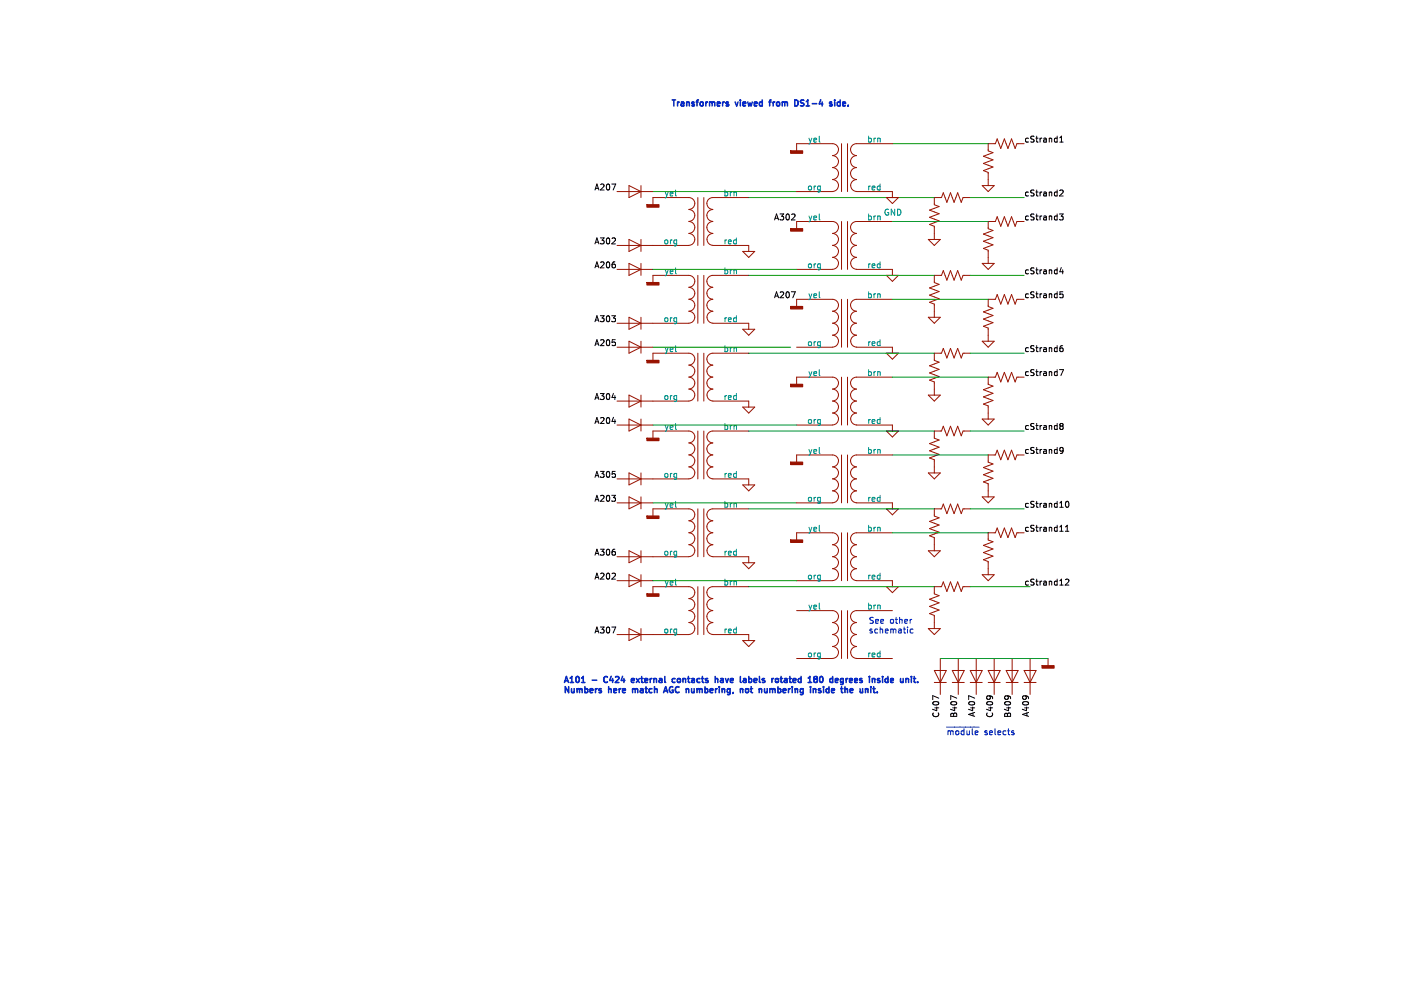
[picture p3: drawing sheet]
EESchema Schematic File Version 4
LIBS:schematic-cache
EELAYER 26 0
EELAYER END
$Descr A4 11693 8268
encoding utf-8
Sheet 3 9
Title ""
Date ""
Rev ""
Comp ""
Comment1 ""
Comment2 ""
Comment3 ""
Comment4 ""
$EndDescr
$Comp
L schematic-rescue:Transformer_cordwood-ken-library T?
U 1 1
P 7050 2050
F 0 "T?" H 7050 2475 50  0001 C CNN
F 1 "Transformer_cordwood" H 7050 2384 50  0001 C CNN
F 2 "" H 7050 2050 50  0001 C CNN
F 3 "" H 7050 2050 50  0001 C CNN
	1    7050 2050
	1    0    0    -1  
$EndComp
$Comp
L schematic-rescue:Transformer_cordwood-ken-library T?
U 1 1
P 7050 2700
F 0 "T?" H 7050 3125 50  0001 C CNN
F 1 "Transformer_cordwood" H 7050 3034 50  0001 C CNN
F 2 "" H 7050 2700 50  0001 C CNN
F 3 "" H 7050 2700 50  0001 C CNN
	1    7050 2700
	1    0    0    -1  
$EndComp
$Comp
L schematic-rescue:Transformer_cordwood-ken-library T?
U 1 1
P 7050 3350
F 0 "T?" H 7050 3775 50  0001 C CNN
F 1 "Transformer_cordwood" H 7050 3684 50  0001 C CNN
F 2 "" H 7050 3350 50  0001 C CNN
F 3 "" H 7050 3350 50  0001 C CNN
	1    7050 3350
	1    0    0    -1  
$EndComp
$Comp
L schematic-rescue:Transformer_cordwood-ken-library T?
U 1 1
P 7050 4650
F 0 "T?" H 7050 5075 50  0001 C CNN
F 1 "Transformer_cordwood" H 7050 4984 50  0001 C CNN
F 2 "" H 7050 4650 50  0001 C CNN
F 3 "" H 7050 4650 50  0001 C CNN
	1    7050 4650
	1    0    0    -1  
$EndComp
$Comp
L schematic-rescue:Transformer_cordwood-ken-library T?
U 1 1
P 7050 5300
F 0 "T?" H 7050 5725 50  0001 C CNN
F 1 "Transformer_cordwood" H 7050 5634 50  0001 C CNN
F 2 "" H 7050 5300 50  0001 C CNN
F 3 "" H 7050 5300 50  0001 C CNN
	1    7050 5300
	1    0    0    -1  
$EndComp
$Comp
L schematic-rescue:Transformer_cordwood-ken-library T?
U 1 1
P 5850 5100
F 0 "T?" H 5850 5525 50  0001 C CNN
F 1 "Transformer_cordwood" H 5850 5434 50  0001 C CNN
F 2 "" H 5850 5100 50  0001 C CNN
F 3 "" H 5850 5100 50  0001 C CNN
	1    5850 5100
	1    0    0    -1  
$EndComp
$Comp
L schematic-rescue:Transformer_cordwood-ken-library T?
U 1 1
P 5850 4450
F 0 "T?" H 5850 4875 50  0001 C CNN
F 1 "Transformer_cordwood" H 5850 4784 50  0001 C CNN
F 2 "" H 5850 4450 50  0001 C CNN
F 3 "" H 5850 4450 50  0001 C CNN
	1    5850 4450
	1    0    0    -1  
$EndComp
$Comp
L schematic-rescue:Transformer_cordwood-ken-library T?
U 1 1
P 5850 3800
F 0 "T?" H 5850 4225 50  0001 C CNN
F 1 "Transformer_cordwood" H 5850 4134 50  0001 C CNN
F 2 "" H 5850 3800 50  0001 C CNN
F 3 "" H 5850 3800 50  0001 C CNN
	1    5850 3800
	1    0    0    -1  
$EndComp
$Comp
L schematic-rescue:Transformer_cordwood-ken-library T?
U 1 1
P 5850 2500
F 0 "T?" H 5850 2925 50  0001 C CNN
F 1 "Transformer_cordwood" H 5850 2834 50  0001 C CNN
F 2 "" H 5850 2500 50  0001 C CNN
F 3 "" H 5850 2500 50  0001 C CNN
	1    5850 2500
	1    0    0    -1  
$EndComp
$Comp
L Device:D D?
U 1 1
P 8600 5650
F 0 "D?" V 8554 5729 50  0001 L CNN
F 1 "D" V 8645 5729 50  0001 L CNN
F 2 "" H 8600 5650 50  0001 C CNN
F 3 "~" H 8600 5650 50  0001 C CNN
	1    8600 5650
	0    1    -1   0   
$EndComp
$Comp
L Device:D D?
U 1 1
P 8450 5650
F 0 "D?" V 8404 5729 50  0001 L CNN
F 1 "D" V 8495 5729 50  0001 L CNN
F 2 "" H 8450 5650 50  0001 C CNN
F 3 "~" H 8450 5650 50  0001 C CNN
	1    8450 5650
	0    1    -1   0   
$EndComp
$Comp
L Device:D D?
U 1 1
P 8300 5650
F 0 "D?" V 8254 5729 50  0001 L CNN
F 1 "D" V 8345 5729 50  0001 L CNN
F 2 "" H 8300 5650 50  0001 C CNN
F 3 "~" H 8300 5650 50  0001 C CNN
	1    8300 5650
	0    1    -1   0   
$EndComp
$Comp
L Device:R_US R?
U 1 1
P 8250 1350
F 0 "R?" H 8318 1396 50  0001 L CNN
F 1 "R_US" H 8318 1305 50  0001 L CNN
F 2 "" V 8290 1340 50  0001 C CNN
F 3 "~" H 8250 1350 50  0001 C CNN
	1    8250 1350
	1    0    0    -1  
$EndComp
$Comp
L Device:R_US R?
U 1 1
P 8400 1200
F 0 "R?" V 8195 1200 50  0001 C CNN
F 1 "R_US" V 8286 1200 50  0001 C CNN
F 2 "" V 8440 1190 50  0001 C CNN
F 3 "~" H 8400 1200 50  0001 C CNN
	1    8400 1200
	0    1    1    0   
$EndComp
$Comp
L schematic-rescue:Transformer_cordwood-ken-library T?
U 1 1
P 5850 1850
F 0 "T?" H 5850 2275 50  0001 C CNN
F 1 "Transformer_cordwood" H 5850 2184 50  0001 C CNN
F 2 "" H 5850 1850 50  0001 C CNN
F 3 "" H 5850 1850 50  0001 C CNN
	1    5850 1850
	1    0    0    -1  
$EndComp
$Comp
L Device:R_US R?
U 1 1
P 7800 1800
F 0 "R?" H 7868 1846 50  0001 L CNN
F 1 "R_US" H 7868 1755 50  0001 L CNN
F 2 "" V 7840 1790 50  0001 C CNN
F 3 "~" H 7800 1800 50  0001 C CNN
	1    7800 1800
	1    0    0    -1  
$EndComp
$Comp
L Device:R_US R?
U 1 1
P 8250 2000
F 0 "R?" H 8318 2046 50  0001 L CNN
F 1 "R_US" H 8318 1955 50  0001 L CNN
F 2 "" V 8290 1990 50  0001 C CNN
F 3 "~" H 8250 2000 50  0001 C CNN
	1    8250 2000
	1    0    0    -1  
$EndComp
$Comp
L Device:R_US R?
U 1 1
P 8400 1850
F 0 "R?" V 8195 1850 50  0001 C CNN
F 1 "R_US" V 8286 1850 50  0001 C CNN
F 2 "" V 8440 1840 50  0001 C CNN
F 3 "~" H 8400 1850 50  0001 C CNN
	1    8400 1850
	0    1    1    0   
$EndComp
$Comp
L Device:R_US R?
U 1 1
P 7800 2450
F 0 "R?" H 7868 2496 50  0001 L CNN
F 1 "R_US" H 7868 2405 50  0001 L CNN
F 2 "" V 7840 2440 50  0001 C CNN
F 3 "~" H 7800 2450 50  0001 C CNN
	1    7800 2450
	1    0    0    -1  
$EndComp
$Comp
L Device:R_US R?
U 1 1
P 8250 2650
F 0 "R?" H 8318 2696 50  0001 L CNN
F 1 "R_US" H 8318 2605 50  0001 L CNN
F 2 "" V 8290 2640 50  0001 C CNN
F 3 "~" H 8250 2650 50  0001 C CNN
	1    8250 2650
	1    0    0    -1  
$EndComp
$Comp
L Device:R_US R?
U 1 1
P 8400 2500
F 0 "R?" V 8195 2500 50  0001 C CNN
F 1 "R_US" V 8286 2500 50  0001 C CNN
F 2 "" V 8440 2490 50  0001 C CNN
F 3 "~" H 8400 2500 50  0001 C CNN
	1    8400 2500
	0    1    1    0   
$EndComp
$Comp
L Device:R_US R?
U 1 1
P 7800 3100
F 0 "R?" H 7868 3146 50  0001 L CNN
F 1 "R_US" H 7868 3055 50  0001 L CNN
F 2 "" V 7840 3090 50  0001 C CNN
F 3 "~" H 7800 3100 50  0001 C CNN
	1    7800 3100
	1    0    0    -1  
$EndComp
$Comp
L Device:R_US R?
U 1 1
P 8250 3300
F 0 "R?" H 8318 3346 50  0001 L CNN
F 1 "R_US" H 8318 3255 50  0001 L CNN
F 2 "" V 8290 3290 50  0001 C CNN
F 3 "~" H 8250 3300 50  0001 C CNN
	1    8250 3300
	1    0    0    -1  
$EndComp
$Comp
L Device:R_US R?
U 1 1
P 8400 3150
F 0 "R?" V 8195 3150 50  0001 C CNN
F 1 "R_US" V 8286 3150 50  0001 C CNN
F 2 "" V 8440 3140 50  0001 C CNN
F 3 "~" H 8400 3150 50  0001 C CNN
	1    8400 3150
	0    1    1    0   
$EndComp
$Comp
L Device:R_US R?
U 1 1
P 7800 3750
F 0 "R?" H 7868 3796 50  0001 L CNN
F 1 "R_US" H 7868 3705 50  0001 L CNN
F 2 "" V 7840 3740 50  0001 C CNN
F 3 "~" H 7800 3750 50  0001 C CNN
	1    7800 3750
	1    0    0    -1  
$EndComp
$Comp
L Device:R_US R?
U 1 1
P 8250 3950
F 0 "R?" H 8318 3996 50  0001 L CNN
F 1 "R_US" H 8318 3905 50  0001 L CNN
F 2 "" V 8290 3940 50  0001 C CNN
F 3 "~" H 8250 3950 50  0001 C CNN
	1    8250 3950
	1    0    0    -1  
$EndComp
$Comp
L Device:R_US R?
U 1 1
P 8400 3800
F 0 "R?" V 8195 3800 50  0001 C CNN
F 1 "R_US" V 8286 3800 50  0001 C CNN
F 2 "" V 8440 3790 50  0001 C CNN
F 3 "~" H 8400 3800 50  0001 C CNN
	1    8400 3800
	0    1    1    0   
$EndComp
$Comp
L Device:R_US R?
U 1 1
P 7800 4400
F 0 "R?" H 7868 4446 50  0001 L CNN
F 1 "R_US" H 7868 4355 50  0001 L CNN
F 2 "" V 7840 4390 50  0001 C CNN
F 3 "~" H 7800 4400 50  0001 C CNN
	1    7800 4400
	1    0    0    -1  
$EndComp
$Comp
L Device:R_US R?
U 1 1
P 8250 4600
F 0 "R?" H 8318 4646 50  0001 L CNN
F 1 "R_US" H 8318 4555 50  0001 L CNN
F 2 "" V 8290 4590 50  0001 C CNN
F 3 "~" H 8250 4600 50  0001 C CNN
	1    8250 4600
	1    0    0    -1  
$EndComp
$Comp
L Device:R_US R?
U 1 1
P 8400 4450
F 0 "R?" V 8195 4450 50  0001 C CNN
F 1 "R_US" V 8286 4450 50  0001 C CNN
F 2 "" V 8440 4440 50  0001 C CNN
F 3 "~" H 8400 4450 50  0001 C CNN
	1    8400 4450
	0    1    1    0   
$EndComp
$Comp
L Device:R_US R?
U 1 1
P 7800 5050
F 0 "R?" H 7868 5096 50  0001 L CNN
F 1 "R_US" H 7868 5005 50  0001 L CNN
F 2 "" V 7840 5040 50  0001 C CNN
F 3 "~" H 7800 5050 50  0001 C CNN
	1    7800 5050
	1    0    0    -1  
$EndComp
Text Label 8550 2300 0    50   ~ 0
cStrand4
$Comp
L Device:D D?
U 1 1
P 8150 5650
F 0 "D?" V 8104 5729 50  0001 L CNN
F 1 "D" V 8195 5729 50  0001 L CNN
F 2 "" H 8150 5650 50  0001 C CNN
F 3 "~" H 8150 5650 50  0001 C CNN
	1    8150 5650
	0    1    -1   0   
$EndComp
$Comp
L Device:D D?
U 1 1
P 8000 5650
F 0 "D?" V 7954 5729 50  0001 L CNN
F 1 "D" V 8045 5729 50  0001 L CNN
F 2 "" H 8000 5650 50  0001 C CNN
F 3 "~" H 8000 5650 50  0001 C CNN
	1    8000 5650
	0    1    -1   0   
$EndComp
$Comp
L Device:D D?
U 1 1
P 7850 5650
F 0 "D?" V 7804 5729 50  0001 L CNN
F 1 "D" V 7895 5729 50  0001 L CNN
F 2 "" H 7850 5650 50  0001 C CNN
F 3 "~" H 7850 5650 50  0001 C CNN
	1    7850 5650
	0    1    -1   0   
$EndComp
Text Label 7850 5800 3    50   ~ 0
C407
Text Label 8000 5800 3    50   ~ 0
B407
Text Label 8150 5800 3    50   ~ 0
A407
Text Label 8300 5800 3    50   ~ 0
C409
Text Label 8450 5800 3    50   ~ 0
B409
Text Label 8600 5800 3    50   ~ 0
A409
$Comp
L schematic-rescue:Transformer_cordwood-ken-library T?
U 1 1
P 5850 3150
F 0 "T?" H 5850 3575 50  0001 C CNN
F 1 "Transformer_cordwood" H 5850 3484 50  0001 C CNN
F 2 "" H 5850 3150 50  0001 C CNN
F 3 "" H 5850 3150 50  0001 C CNN
	1    5850 3150
	1    0    0    -1  
$EndComp
$Comp
L power:GNDD #PWR?
U 1 1
P 8750 5500
F 0 "#PWR?" H 8750 5250 50  0001 C CNN
F 1 "GNDD" H 8754 5345 50  0001 C CNN
F 2 "" H 8750 5500 50  0001 C CNN
F 3 "" H 8750 5500 50  0001 C CNN
	1    8750 5500
	1    0    0    -1  
$EndComp
Text Label 8550 3150 0    50   ~ 0
cStrand7
Text Notes 5600 900  0    50   ~ 10
Transformers viewed from DS1-4 side.
Text Label 8550 4900 0    50   ~ 0
cStrand12
Text Label 8550 4250 0    50   ~ 0
cStrand10
Text Label 8550 3600 0    50   ~ 0
cStrand8
Text Label 8550 2950 0    50   ~ 0
cStrand6
Text Label 8550 1650 0    50   ~ 0
cStrand2
Text Label 8550 4450 0    50   ~ 0
cStrand11
Text Label 8550 3800 0    50   ~ 0
cStrand9
Text Label 8550 2500 0    50   ~ 0
cStrand5
Text Notes 7250 5300 0    50   ~ 0
See other\nschematic
Text Label 8550 1850 0    50   ~ 0
cStrand3
Text Label 8550 1200 0    50   ~ 0
cStrand1
Text Notes 4700 5800 0    50   ~ 10
A101 - C424 external contacts have labels rotated 180 degrees inside unit.\nNumbers here match AGC numbering, not numbering inside the unit.
$Comp
L Device:R_US R?
U 1 1
P 7950 4900
F 0 "R?" V 7745 4900 50  0001 C CNN
F 1 "R_US" V 7836 4900 50  0001 C CNN
F 2 "" V 7990 4890 50  0001 C CNN
F 3 "~" H 7950 4900 50  0001 C CNN
	1    7950 4900
	0    1    1    0   
$EndComp
$Comp
L Device:R_US R?
U 1 1
P 7950 4250
F 0 "R?" V 7745 4250 50  0001 C CNN
F 1 "R_US" V 7836 4250 50  0001 C CNN
F 2 "" V 7990 4240 50  0001 C CNN
F 3 "~" H 7950 4250 50  0001 C CNN
	1    7950 4250
	0    1    1    0   
$EndComp
$Comp
L Device:R_US R?
U 1 1
P 7950 3600
F 0 "R?" V 7745 3600 50  0001 C CNN
F 1 "R_US" V 7836 3600 50  0001 C CNN
F 2 "" V 7990 3590 50  0001 C CNN
F 3 "~" H 7950 3600 50  0001 C CNN
	1    7950 3600
	0    1    1    0   
$EndComp
$Comp
L Device:R_US R?
U 1 1
P 7950 2950
F 0 "R?" V 7745 2950 50  0001 C CNN
F 1 "R_US" V 7836 2950 50  0001 C CNN
F 2 "" V 7990 2940 50  0001 C CNN
F 3 "~" H 7950 2950 50  0001 C CNN
	1    7950 2950
	0    1    1    0   
$EndComp
$Comp
L Device:R_US R?
U 1 1
P 7950 2300
F 0 "R?" V 7745 2300 50  0001 C CNN
F 1 "R_US" V 7836 2300 50  0001 C CNN
F 2 "" V 7990 2290 50  0001 C CNN
F 3 "~" H 7950 2300 50  0001 C CNN
	1    7950 2300
	0    1    1    0   
$EndComp
$Comp
L Device:R_US R?
U 1 1
P 7950 1650
F 0 "R?" V 7745 1650 50  0001 C CNN
F 1 "R_US" V 7836 1650 50  0001 C CNN
F 2 "" V 7990 1640 50  0001 C CNN
F 3 "~" H 7950 1650 50  0001 C CNN
	1    7950 1650
	0    1    1    0   
$EndComp
$Comp
L power:GND #PWR?
U 1 1
P 8250 1500
F 0 "#PWR?" H 8250 1250 50  0001 C CNN
F 1 "GND" H 8255 1327 50  0001 C CNN
F 2 "" H 8250 1500 50  0001 C CNN
F 3 "" H 8250 1500 50  0001 C CNN
	1    8250 1500
	1    0    0    -1  
$EndComp
$Comp
L power:GND #PWR?
U 1 1
P 7800 1950
F 0 "#PWR?" H 7800 1700 50  0001 C CNN
F 1 "GND" H 7805 1777 50  0001 C CNN
F 2 "" H 7800 1950 50  0001 C CNN
F 3 "" H 7800 1950 50  0001 C CNN
	1    7800 1950
	1    0    0    -1  
$EndComp
$Comp
L power:GND #PWR?
U 1 1
P 8250 2150
F 0 "#PWR?" H 8250 1900 50  0001 C CNN
F 1 "GND" H 8255 1977 50  0001 C CNN
F 2 "" H 8250 2150 50  0001 C CNN
F 3 "" H 8250 2150 50  0001 C CNN
	1    8250 2150
	1    0    0    -1  
$EndComp
$Comp
L power:GND #PWR?
U 1 1
P 7800 2600
F 0 "#PWR?" H 7800 2350 50  0001 C CNN
F 1 "GND" H 7805 2427 50  0001 C CNN
F 2 "" H 7800 2600 50  0001 C CNN
F 3 "" H 7800 2600 50  0001 C CNN
	1    7800 2600
	1    0    0    -1  
$EndComp
$Comp
L power:GND #PWR?
U 1 1
P 8250 2800
F 0 "#PWR?" H 8250 2550 50  0001 C CNN
F 1 "GND" H 8255 2627 50  0001 C CNN
F 2 "" H 8250 2800 50  0001 C CNN
F 3 "" H 8250 2800 50  0001 C CNN
	1    8250 2800
	1    0    0    -1  
$EndComp
$Comp
L power:GND #PWR?
U 1 1
P 7800 3250
F 0 "#PWR?" H 7800 3000 50  0001 C CNN
F 1 "GND" H 7805 3077 50  0001 C CNN
F 2 "" H 7800 3250 50  0001 C CNN
F 3 "" H 7800 3250 50  0001 C CNN
	1    7800 3250
	1    0    0    -1  
$EndComp
Wire Wire Line
	7450 1200 8250 1200
Wire Wire Line
	7450 1850 8250 1850
Wire Wire Line
	6250 1650 7800 1650
$Comp
L power:GND #PWR?
U 1 1
P 7450 1600
F 0 "#PWR?" H 7450 1350 50  0001 C CNN
F 1 "GND" H 7455 1427 50  0000 C CNN
F 2 "" H 7450 1600 50  0001 C CNN
F 3 "" H 7450 1600 50  0001 C CNN
	1    7450 1600
	1    0    0    -1  
$EndComp
$Comp
L power:GND #PWR?
U 1 1
P 7450 2250
F 0 "#PWR?" H 7450 2000 50  0001 C CNN
F 1 "GND" H 7455 2077 50  0001 C CNN
F 2 "" H 7450 2250 50  0001 C CNN
F 3 "" H 7450 2250 50  0001 C CNN
	1    7450 2250
	1    0    0    -1  
$EndComp
$Comp
L power:GND #PWR?
U 1 1
P 7450 2900
F 0 "#PWR?" H 7450 2650 50  0001 C CNN
F 1 "GND" H 7455 2727 50  0001 C CNN
F 2 "" H 7450 2900 50  0001 C CNN
F 3 "" H 7450 2900 50  0001 C CNN
	1    7450 2900
	1    0    0    -1  
$EndComp
$Comp
L power:GND #PWR?
U 1 1
P 7450 3550
F 0 "#PWR?" H 7450 3300 50  0001 C CNN
F 1 "GND" H 7455 3377 50  0001 C CNN
F 2 "" H 7450 3550 50  0001 C CNN
F 3 "" H 7450 3550 50  0001 C CNN
	1    7450 3550
	1    0    0    -1  
$EndComp
$Comp
L power:GND #PWR?
U 1 1
P 7800 3900
F 0 "#PWR?" H 7800 3650 50  0001 C CNN
F 1 "GND" H 7805 3727 50  0001 C CNN
F 2 "" H 7800 3900 50  0001 C CNN
F 3 "" H 7800 3900 50  0001 C CNN
	1    7800 3900
	1    0    0    -1  
$EndComp
$Comp
L power:GND #PWR?
U 1 1
P 7450 4200
F 0 "#PWR?" H 7450 3950 50  0001 C CNN
F 1 "GND" H 7455 4027 50  0001 C CNN
F 2 "" H 7450 4200 50  0001 C CNN
F 3 "" H 7450 4200 50  0001 C CNN
	1    7450 4200
	1    0    0    -1  
$EndComp
$Comp
L power:GND #PWR?
U 1 1
P 7800 4550
F 0 "#PWR?" H 7800 4300 50  0001 C CNN
F 1 "GND" H 7805 4377 50  0001 C CNN
F 2 "" H 7800 4550 50  0001 C CNN
F 3 "" H 7800 4550 50  0001 C CNN
	1    7800 4550
	1    0    0    -1  
$EndComp
$Comp
L power:GND #PWR?
U 1 1
P 7450 4850
F 0 "#PWR?" H 7450 4600 50  0001 C CNN
F 1 "GND" H 7455 4677 50  0001 C CNN
F 2 "" H 7450 4850 50  0001 C CNN
F 3 "" H 7450 4850 50  0001 C CNN
	1    7450 4850
	1    0    0    -1  
$EndComp
$Comp
L power:GND #PWR?
U 1 1
P 7800 5200
F 0 "#PWR?" H 7800 4950 50  0001 C CNN
F 1 "GND" H 7805 5027 50  0001 C CNN
F 2 "" H 7800 5200 50  0001 C CNN
F 3 "" H 7800 5200 50  0001 C CNN
	1    7800 5200
	1    0    0    -1  
$EndComp
$Comp
L power:GND #PWR?
U 1 1
P 8250 4750
F 0 "#PWR?" H 8250 4500 50  0001 C CNN
F 1 "GND" H 8255 4577 50  0001 C CNN
F 2 "" H 8250 4750 50  0001 C CNN
F 3 "" H 8250 4750 50  0001 C CNN
	1    8250 4750
	1    0    0    -1  
$EndComp
$Comp
L power:GND #PWR?
U 1 1
P 8250 4100
F 0 "#PWR?" H 8250 3850 50  0001 C CNN
F 1 "GND" H 8255 3927 50  0001 C CNN
F 2 "" H 8250 4100 50  0001 C CNN
F 3 "" H 8250 4100 50  0001 C CNN
	1    8250 4100
	1    0    0    -1  
$EndComp
$Comp
L power:GND #PWR?
U 1 1
P 8250 3450
F 0 "#PWR?" H 8250 3200 50  0001 C CNN
F 1 "GND" H 8255 3277 50  0001 C CNN
F 2 "" H 8250 3450 50  0001 C CNN
F 3 "" H 8250 3450 50  0001 C CNN
	1    8250 3450
	1    0    0    -1  
$EndComp
$Comp
L power:GND #PWR?
U 1 1
P 6250 2700
F 0 "#PWR?" H 6250 2450 50  0001 C CNN
F 1 "GND" H 6255 2527 50  0001 C CNN
F 2 "" H 6250 2700 50  0001 C CNN
F 3 "" H 6250 2700 50  0001 C CNN
	1    6250 2700
	1    0    0    -1  
$EndComp
$Comp
L power:GND #PWR?
U 1 1
P 6250 3350
F 0 "#PWR?" H 6250 3100 50  0001 C CNN
F 1 "GND" H 6255 3177 50  0001 C CNN
F 2 "" H 6250 3350 50  0001 C CNN
F 3 "" H 6250 3350 50  0001 C CNN
	1    6250 3350
	1    0    0    -1  
$EndComp
$Comp
L power:GND #PWR?
U 1 1
P 6250 4000
F 0 "#PWR?" H 6250 3750 50  0001 C CNN
F 1 "GND" H 6255 3827 50  0001 C CNN
F 2 "" H 6250 4000 50  0001 C CNN
F 3 "" H 6250 4000 50  0001 C CNN
	1    6250 4000
	1    0    0    -1  
$EndComp
$Comp
L power:GND #PWR?
U 1 1
P 6250 4650
F 0 "#PWR?" H 6250 4400 50  0001 C CNN
F 1 "GND" H 6255 4477 50  0001 C CNN
F 2 "" H 6250 4650 50  0001 C CNN
F 3 "" H 6250 4650 50  0001 C CNN
	1    6250 4650
	1    0    0    -1  
$EndComp
$Comp
L power:GND #PWR?
U 1 1
P 6250 5300
F 0 "#PWR?" H 6250 5050 50  0001 C CNN
F 1 "GND" H 6255 5127 50  0001 C CNN
F 2 "" H 6250 5300 50  0001 C CNN
F 3 "" H 6250 5300 50  0001 C CNN
	1    6250 5300
	1    0    0    -1  
$EndComp
Text Label 6650 1850 2    50   ~ 0
A302
Text Label 6650 2500 2    50   ~ 0
A207
Text Label 5150 2050 2    50   ~ 0
A302
$Comp
L power:GND #PWR?
U 1 1
P 6250 2050
F 0 "#PWR?" H 6250 1800 50  0001 C CNN
F 1 "GND" H 6255 1877 50  0001 C CNN
F 2 "" H 6250 2050 50  0001 C CNN
F 3 "" H 6250 2050 50  0001 C CNN
	1    6250 2050
	1    0    0    -1  
$EndComp
$Comp
L power:GNDD #PWR?
U 1 1
P 5450 1650
F 0 "#PWR?" H 5450 1400 50  0001 C CNN
F 1 "GNDD" H 5454 1495 50  0001 C CNN
F 2 "" H 5450 1650 50  0001 C CNN
F 3 "" H 5450 1650 50  0001 C CNN
	1    5450 1650
	1    0    0    -1  
$EndComp
$Comp
L power:GNDD #PWR?
U 1 1
P 5450 2300
F 0 "#PWR?" H 5450 2050 50  0001 C CNN
F 1 "GNDD" H 5454 2145 50  0001 C CNN
F 2 "" H 5450 2300 50  0001 C CNN
F 3 "" H 5450 2300 50  0001 C CNN
	1    5450 2300
	1    0    0    -1  
$EndComp
$Comp
L power:GNDD #PWR?
U 1 1
P 5450 2950
F 0 "#PWR?" H 5450 2700 50  0001 C CNN
F 1 "GNDD" H 5454 2795 50  0001 C CNN
F 2 "" H 5450 2950 50  0001 C CNN
F 3 "" H 5450 2950 50  0001 C CNN
	1    5450 2950
	1    0    0    -1  
$EndComp
$Comp
L power:GNDD #PWR?
U 1 1
P 5450 3600
F 0 "#PWR?" H 5450 3350 50  0001 C CNN
F 1 "GNDD" H 5454 3445 50  0001 C CNN
F 2 "" H 5450 3600 50  0001 C CNN
F 3 "" H 5450 3600 50  0001 C CNN
	1    5450 3600
	1    0    0    -1  
$EndComp
$Comp
L power:GNDD #PWR?
U 1 1
P 5450 4250
F 0 "#PWR?" H 5450 4000 50  0001 C CNN
F 1 "GNDD" H 5454 4095 50  0001 C CNN
F 2 "" H 5450 4250 50  0001 C CNN
F 3 "" H 5450 4250 50  0001 C CNN
	1    5450 4250
	1    0    0    -1  
$EndComp
$Comp
L power:GNDD #PWR?
U 1 1
P 5450 4900
F 0 "#PWR?" H 5450 4650 50  0001 C CNN
F 1 "GNDD" H 5454 4745 50  0001 C CNN
F 2 "" H 5450 4900 50  0001 C CNN
F 3 "" H 5450 4900 50  0001 C CNN
	1    5450 4900
	1    0    0    -1  
$EndComp
$Comp
L power:GNDD #PWR?
U 1 1
P 6650 4450
F 0 "#PWR?" H 6650 4200 50  0001 C CNN
F 1 "GNDD" H 6654 4295 50  0001 C CNN
F 2 "" H 6650 4450 50  0001 C CNN
F 3 "" H 6650 4450 50  0001 C CNN
	1    6650 4450
	1    0    0    -1  
$EndComp
$Comp
L power:GNDD #PWR?
U 1 1
P 6650 3800
F 0 "#PWR?" H 6650 3550 50  0001 C CNN
F 1 "GNDD" H 6654 3645 50  0001 C CNN
F 2 "" H 6650 3800 50  0001 C CNN
F 3 "" H 6650 3800 50  0001 C CNN
	1    6650 3800
	1    0    0    -1  
$EndComp
$Comp
L power:GNDD #PWR?
U 1 1
P 6650 3150
F 0 "#PWR?" H 6650 2900 50  0001 C CNN
F 1 "GNDD" H 6654 2995 50  0001 C CNN
F 2 "" H 6650 3150 50  0001 C CNN
F 3 "" H 6650 3150 50  0001 C CNN
	1    6650 3150
	1    0    0    -1  
$EndComp
$Comp
L power:GNDD #PWR?
U 1 1
P 6650 2500
F 0 "#PWR?" H 6650 2250 50  0001 C CNN
F 1 "GNDD" H 6654 2345 50  0001 C CNN
F 2 "" H 6650 2500 50  0001 C CNN
F 3 "" H 6650 2500 50  0001 C CNN
	1    6650 2500
	1    0    0    -1  
$EndComp
$Comp
L power:GNDD #PWR?
U 1 1
P 6650 1850
F 0 "#PWR?" H 6650 1600 50  0001 C CNN
F 1 "GNDD" H 6654 1695 50  0001 C CNN
F 2 "" H 6650 1850 50  0001 C CNN
F 3 "" H 6650 1850 50  0001 C CNN
	1    6650 1850
	1    0    0    -1  
$EndComp
$Comp
L power:GNDD #PWR?
U 1 1
P 6650 1200
F 0 "#PWR?" H 6650 950 50  0001 C CNN
F 1 "GNDD" H 6654 1045 50  0001 C CNN
F 2 "" H 6650 1200 50  0001 C CNN
F 3 "" H 6650 1200 50  0001 C CNN
	1    6650 1200
	1    0    0    -1  
$EndComp
$Comp
L Device:D D?
U 1 1
P 5300 2050
F 0 "D?" V 5254 2129 50  0001 L CNN
F 1 "D" V 5345 2129 50  0001 L CNN
F 2 "" H 5300 2050 50  0001 C CNN
F 3 "~" H 5300 2050 50  0001 C CNN
	1    5300 2050
	-1   0    0    1   
$EndComp
Text Label 5150 2700 2    50   ~ 0
A303
$Comp
L Device:D D?
U 1 1
P 5300 2700
F 0 "D?" V 5254 2779 50  0001 L CNN
F 1 "D" V 5345 2779 50  0001 L CNN
F 2 "" H 5300 2700 50  0001 C CNN
F 3 "~" H 5300 2700 50  0001 C CNN
	1    5300 2700
	-1   0    0    1   
$EndComp
Text Label 5150 2250 2    50   ~ 0
A206
$Comp
L Device:D D?
U 1 1
P 5300 2250
F 0 "D?" V 5254 2329 50  0001 L CNN
F 1 "D" V 5345 2329 50  0001 L CNN
F 2 "" H 5300 2250 50  0001 C CNN
F 3 "~" H 5300 2250 50  0001 C CNN
	1    5300 2250
	-1   0    0    1   
$EndComp
Text Label 5150 2900 2    50   ~ 0
A205
$Comp
L Device:D D?
U 1 1
P 5300 2900
F 0 "D?" V 5254 2979 50  0001 L CNN
F 1 "D" V 5345 2979 50  0001 L CNN
F 2 "" H 5300 2900 50  0001 C CNN
F 3 "~" H 5300 2900 50  0001 C CNN
	1    5300 2900
	-1   0    0    1   
$EndComp
Text Label 5150 3350 2    50   ~ 0
A304
$Comp
L Device:D D?
U 1 1
P 5300 3350
F 0 "D?" V 5254 3429 50  0001 L CNN
F 1 "D" V 5345 3429 50  0001 L CNN
F 2 "" H 5300 3350 50  0001 C CNN
F 3 "~" H 5300 3350 50  0001 C CNN
	1    5300 3350
	-1   0    0    1   
$EndComp
Text Label 5150 4000 2    50   ~ 0
A305
$Comp
L Device:D D?
U 1 1
P 5300 4000
F 0 "D?" V 5254 4079 50  0001 L CNN
F 1 "D" V 5345 4079 50  0001 L CNN
F 2 "" H 5300 4000 50  0001 C CNN
F 3 "~" H 5300 4000 50  0001 C CNN
	1    5300 4000
	-1   0    0    1   
$EndComp
Text Label 5150 3550 2    50   ~ 0
A204
$Comp
L Device:D D?
U 1 1
P 5300 3550
F 0 "D?" V 5254 3629 50  0001 L CNN
F 1 "D" V 5345 3629 50  0001 L CNN
F 2 "" H 5300 3550 50  0001 C CNN
F 3 "~" H 5300 3550 50  0001 C CNN
	1    5300 3550
	-1   0    0    1   
$EndComp
Text Label 5150 4200 2    50   ~ 0
A203
$Comp
L Device:D D?
U 1 1
P 5300 4200
F 0 "D?" V 5254 4279 50  0001 L CNN
F 1 "D" V 5345 4279 50  0001 L CNN
F 2 "" H 5300 4200 50  0001 C CNN
F 3 "~" H 5300 4200 50  0001 C CNN
	1    5300 4200
	-1   0    0    1   
$EndComp
Text Label 5150 4650 2    50   ~ 0
A306
$Comp
L Device:D D?
U 1 1
P 5300 4650
F 0 "D?" V 5254 4729 50  0001 L CNN
F 1 "D" V 5345 4729 50  0001 L CNN
F 2 "" H 5300 4650 50  0001 C CNN
F 3 "~" H 5300 4650 50  0001 C CNN
	1    5300 4650
	-1   0    0    1   
$EndComp
Text Label 5150 5300 2    50   ~ 0
A307
$Comp
L Device:D D?
U 1 1
P 5300 5300
F 0 "D?" V 5254 5379 50  0001 L CNN
F 1 "D" V 5345 5379 50  0001 L CNN
F 2 "" H 5300 5300 50  0001 C CNN
F 3 "~" H 5300 5300 50  0001 C CNN
	1    5300 5300
	-1   0    0    1   
$EndComp
Text Label 5150 4850 2    50   ~ 0
A202
$Comp
L Device:D D?
U 1 1
P 5300 4850
F 0 "D?" V 5254 4929 50  0001 L CNN
F 1 "D" V 5345 4929 50  0001 L CNN
F 2 "" H 5300 4850 50  0001 C CNN
F 3 "~" H 5300 4850 50  0001 C CNN
	1    5300 4850
	-1   0    0    1   
$EndComp
Wire Wire Line
	5450 2250 6650 2250
Wire Wire Line
	6250 2300 7800 2300
Wire Wire Line
	7800 2950 6250 2950
Wire Wire Line
	5450 3550 6650 3550
Wire Wire Line
	5450 4200 6650 4200
Wire Wire Line
	5450 4850 6650 4850
Wire Wire Line
	6250 4900 7800 4900
Wire Wire Line
	6250 4250 7800 4250
Wire Wire Line
	6250 3600 7800 3600
Wire Wire Line
	6650 1600 5450 1600
Text Label 5150 1600 2    50   ~ 0
A207
$Comp
L Device:D D?
U 1 1
P 5300 1600
F 0 "D?" V 5254 1679 50  0001 L CNN
F 1 "D" V 5345 1679 50  0001 L CNN
F 2 "" H 5300 1600 50  0001 C CNN
F 3 "~" H 5300 1600 50  0001 C CNN
	1    5300 1600
	-1   0    0    1   
$EndComp
Wire Wire Line
	8550 1650 8100 1650
Wire Wire Line
	8550 2300 8100 2300
Wire Wire Line
	8550 2950 8100 2950
Wire Wire Line
	8550 3600 8100 3600
Wire Wire Line
	8550 4250 8100 4250
Wire Wire Line
	8250 4450 7450 4450
Wire Wire Line
	7450 2500 8250 2500
Wire Wire Line
	7450 3150 8250 3150
Wire Wire Line
	7450 3800 8250 3800
Wire Wire Line
	5450 2900 6600 2900
Text Notes 7900 6150 0    50   ~ 0
~module~ selects
Wire Wire Line
	7850 5500 8750 5500
Wire Wire Line
	8600 4900 8100 4900
$Comp
L schematic-rescue:Transformer_cordwood-ken-library T?
U 1 1
P 7050 1400
F 0 "T?" H 7050 1825 50  0001 C CNN
F 1 "Transformer_cordwood" H 7050 1734 50  0001 C CNN
F 2 "" H 7050 1400 50  0001 C CNN
F 3 "" H 7050 1400 50  0001 C CNN
	1    7050 1400
	1    0    0    -1  
$EndComp
$Comp
L schematic-rescue:Transformer_cordwood-ken-library T?
U 1 1
P 7050 4000
F 0 "T?" H 7050 4425 50  0001 C CNN
F 1 "Transformer_cordwood" H 7050 4334 50  0001 C CNN
F 2 "" H 7050 4000 50  0001 C CNN
F 3 "" H 7050 4000 50  0001 C CNN
	1    7050 4000
	1    0    0    -1  
$EndComp
$EndSCHEMATC
